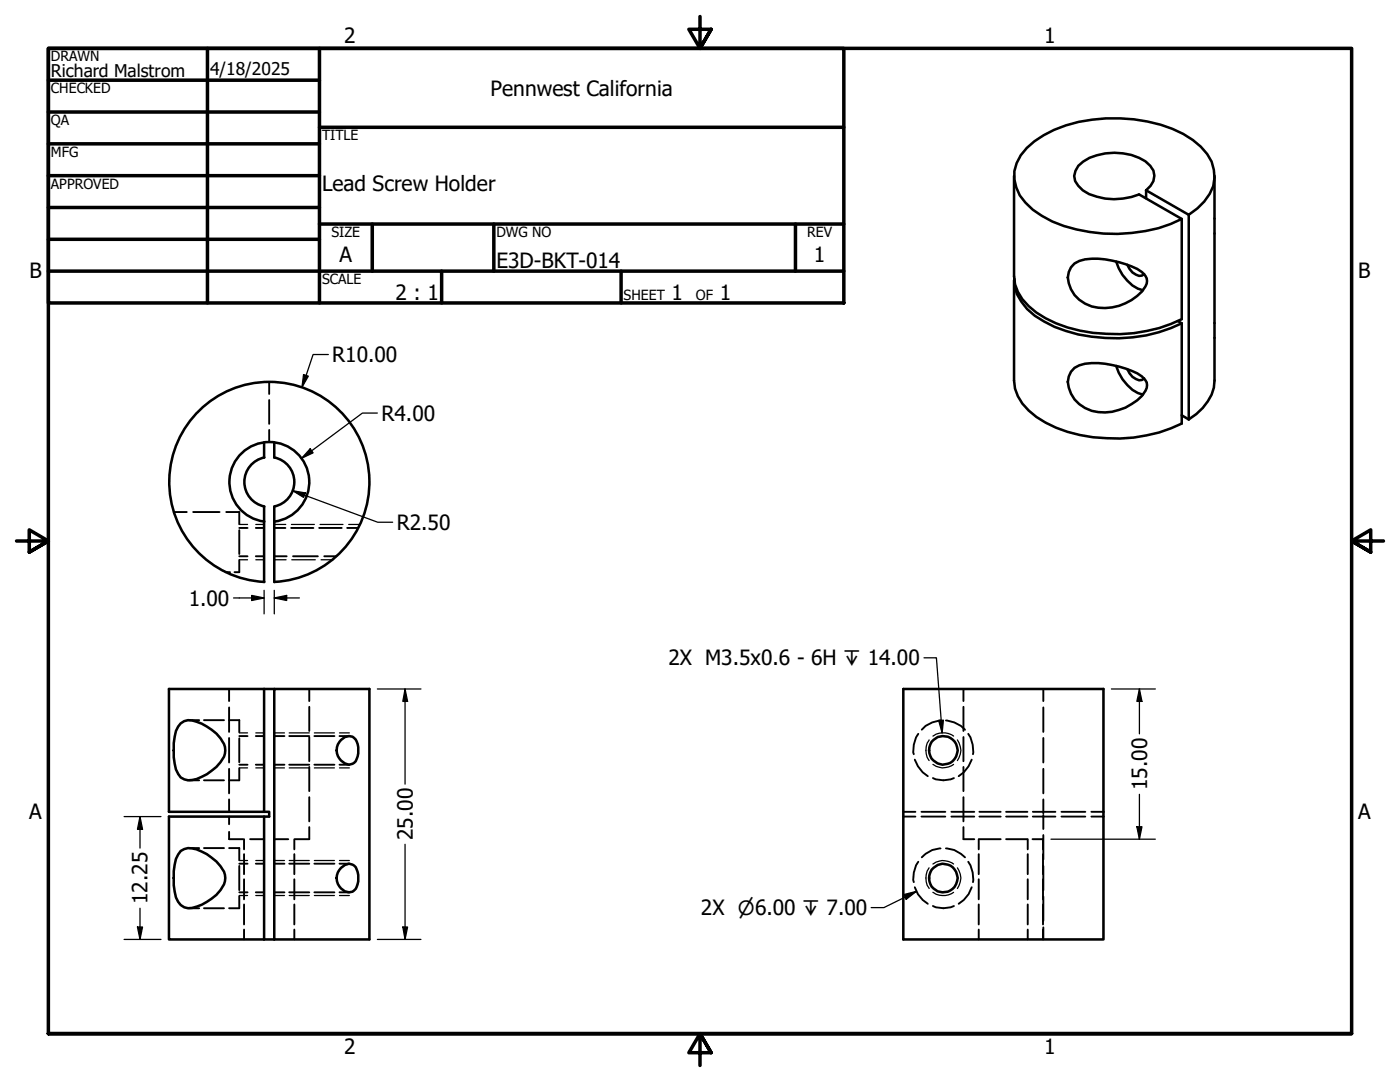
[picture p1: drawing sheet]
<svg xmlns="http://www.w3.org/2000/svg" width="279mm" height="216mm" viewBox="0 0 279 216" stroke-linecap="round" stroke-linejoin="round" font-family="sans-serif">
<!-- layer: Hidden (ANSI) -->
<g fill="none" stroke="#000" stroke-width=".38">
<path d="M53.7 76.2v2.4M53.7 79.8v4.8M53.7 85.8v2.4M34.7 102.2h2.6M38.5 102.2h5.3M45 114.2h.9M45.1 102.2h2.7v2.4M47.8 105.8v4.8M47.8 111.8v2.4h-1M47.8 111h1.6M47.8 105.3h1.6M51.1 111h1.6"/>
<path d="M51.1 105.3h1.6M54.7 111h2.5M54.7 105.3h2.3M58.1 105.3h4.4M58.5 111h4.9M63.7 105.3h4.5M64.7 111h2.5M69.3 105.3h2.2M45.7 137.5v2.4M61.7 137.5v2.4M192.3 137.5v2.4M208.2 137.5v2.4"/>
<path d="M37.7 143.7h2.1M37.7 155.7h2.1M40.7 143.7h4M40.7 155.7h4M45.7 143.7h2.1v2.4M45.7 141.2v4.8M45.7 147.3v4.8M45.7 153.4v4.9M45.7 159.5v2.5M47.8 152.6h1.6M47.8 146.9h1.6M47.8 147.3v4.8"/>
<path d="M47.8 153.3v2.4h-2.1M51.1 152.6h1.6M51.1 146.9h1.6M54.7 152.6h2.1M54.7 146.9h2.1M57.7 152.6h4M57.7 146.9h4M61.7 141v4.9M61.7 147.1v4.8M61.7 153v4.9M61.7 159.1v4.8M62.7 152.6h4"/>
<path d="M62.7 146.9h4M67.8 152.6h1.9M67.8 146.9h1.9M182.6 151.6l.6 1.3 .9 1.2 1.1 .8M183.3 146.4a5.5 5.5 0 0 0-.9 4.1M186.2 155.3a5.2 5.2 0 0 0 4.2 0M187.7 143.8a5.6 5.6 0 0 0-3.7 1.8M188.8 143.8a5.9 5.9 0 0 1 3.8 1.8M192.3 141v4.9M192.3 147.1v4.8M192.3 153v4.9M192.3 159.1v4.8"/>
<path d="M193.2 146.4a6 6 0 0 1 1 4.1M193.9 151.6l-.6 1.3-1 1.2-1 .8M208.2 141.2v4.8M208.2 147.3v4.8M208.2 153.4v4.9M208.2 159.5v2.8M37.7 169.2h2.1M40.7 169.2h4M45.7 169.2h2.1v2.4M45.7 166v1.4h2.8M45.7 162.9v1.6M47.8 178.1h1.6"/>
<path d="M47.8 172.3h1.6M47.8 172.8v4.8M47.8 178.8v2.4h-2.1M48.7 167.4v2.1M48.7 170.4v4M48.7 175.5v4M49.9 167.4h2.8M51.1 178.1h1.6M51.1 172.3h1.6M54.7 178.1h2.1M54.7 172.3h2.1M54.7 167.4h2.8"/>
<path d="M57.7 178.1h4M57.7 172.3h4M58.7 167.4v2.1M58.7 170.4v4M58.7 175.5v4M61.7 165v2.4h-2.8M62.7 178.1h4M62.7 172.3h4M67.8 178.1h1.9M67.8 172.3h1.9M180.3 162.9h2.4M180.3 162h2.4"/>
<path d="M182.6 177l.6 1.4 .9 1.2 1.1 .7M183.3 172a5.5 5.5 0 0 0-.9 4M183.9 162.9h4.8M183.9 162h4.8M187.7 169.3a5.1 5.1 0 0 0-3.7 1.8M188.8 169.3a5.3 5.3 0 0 1 3.8 1.8M189.9 162.9h4.5M189.9 162h4.5M192.3 165v2.4h2.1M193.2 172a6 6 0 0 1 1 4M193.9 177l-.6 1.4-1 1.2-1 .7M195.3 167.4v2.1"/>
<path d="M195.3 170.4v4M195.3 175.5v4M195.5 167.4h4.2M195.5 162.9h4.2M195.5 162h4.2M200.8 167.4h4.2M200.8 162.9h4.2M200.8 162h4.2M205.1 167.4v2.1M205.1 170.4v4M205.1 175.5v4M206.1 167.4h2.1v2.1"/>
<path d="M206.1 162.9h4.5M206.1 162h4.5M208.2 170.4v4M208.2 175.5v4M208.2 162.6v2.8M208.2 166.6v4.9M208.2 172.8v4.9M208.2 178.9v4.9M211.8 162.9h4.8M211.8 162h4.8M217.8 162.9h2.4M217.8 162h2.4"/>
<path d="M37.7 181.2h2.1M40.7 181.2h4M48.7 180.5v4M48.7 185.5v2M58.7 180.5v4M58.7 185.5v2M186.2 180.8a5.2 5.2 0 0 0 4.2 0M195.3 180.5v4M195.3 185.5v2M205.1 180.5v4M205.1 185.5v2M208.2 180.5v4"/>
<path d="M208.2 185.5v2M208.2 185v2.5"/>
</g>
<!-- layer: Hidden Narrow (ANSI) -->
<g fill="none" stroke="#000" stroke-width=".25">
<path d="M47.8 111.7h1.6M47.8 104.6h1.6M51.1 111.7h1.6M51.1 104.6h1.6M54.7 111.7h2.4M54.7 104.6h2.3M58.2 104.6h4.5M58.2 111.7h4.7M63.9 104.6h4.6M64.1 111.7h2.3M69.6 104.6h2.3M47.8 153.2h1.6"/>
<path d="M47.8 146.2h1.6M51.1 153.2h1.6M51.1 146.2h1.6M54.7 153.2h2.1M54.7 146.2h2.1M57.7 153.2h4M57.7 146.2h4M62.7 153.2h4M62.7 146.2h4M67.8 153.2h1.9M67.8 146.2h1.9M185.4 147.6a3.6 3.6 0 0 0 0 4.2"/>
<path d="M186.2 152.5a3.4 3.4 0 0 0 4.1 0M186.2 146.9a3.6 3.6 0 0 1 4.1 0M191.1 147.6a3.4 3.4 0 0 1 0 4.2M47.8 178.7h1.6M47.8 171.7h1.6M51.1 178.7h1.6M51.1 171.7h1.6M54.7 178.7h2.1M54.7 171.7h2.1M57.7 178.7h4M57.7 171.7h4M62.7 178.7h4"/>
<path d="M62.7 171.7h4M67.8 178.7h1.9M67.8 171.7h1.9M185.4 173.2a3.7 3.7 0 0 0 0 4.1M186.2 178.1a3.6 3.6 0 0 0 4.1 0M186.2 172.4a3.4 3.4 0 0 1 4.1 0M191.1 173.2a3.4 3.4 0 0 1 0 4.1"/>
</g>
<!-- layer: Visible (ANSI) -->
<g fill="none" stroke="#000" stroke-width=".51">
<path d="M202.4 35.1v20a8.4 8.4 0 0 0 2.9 6 22.9 22.9 0 0 0 12.8 5.3 31.2 31.2 0 0 0 17.7-2.7v-20l-8.5-4.9a12.5 12.5 0 0 1-11.2-.8l-.9-.9a2.84 2.84 0 0 1 0-4 11.1 11.1 0 0 1 10.6-2.2 6.4 6.4 0 0 1 4.4 3.1 3.4 3.4 0 0 1-1.5 4M228.7 38v1.6M228.7 38l8.5 4.9M242.4 35.1v40.8a9.7 9.7 0 0 1-5.2 7.8M202.4 55.9v20a8.4 8.4 0 0 0 2.9 6 22.9 22.9 0 0 0 12.8 5.3 31.2 31.2 0 0 0 17.7-2.7v-20M202.4 55.6a7.8 7.8 0 0 0 2.6 6.1 22.4 22.4 0 0 0 12.9 5.5 31.4 31.4 0 0 0 17.9-2.7M214.4 52.6a8.4 8.4 0 0 1 6.1-.8 18 18 0 0 1 7.4 2.5 2.05 2.05 0 0 1 .7 2.9 9.7 9.7 0 0 1-12.1 3.4 6.3 6.3 0 0 1-3.4-5.2l.2-1.1 .4-1zM222.8 52.2a8.3 8.3 0 0 0 5.3 5.7M225 52.8a3.4 3.4 0 0 0 2.3 2.3l.6-.1 .4-.3M237.2 42.9a11.5 11.5 0 0 0 4.9-5.8 7.9 7.9 0 0 0-2.5-7.8 23 23 0 0 0-13.3-5.5 28.3 28.3 0 0 0-19.9 4.4 9.4 9.4 0 0 0-4 6 8.5 8.5 0 0 0 3.7 7.6 25.6 25.6 0 0 0 14.1 4.8 30.8 30.8 0 0 0 15.6-2.9M237.2 42.9v40.8M214.4 73.4a8.4 8.4 0 0 1 6.1-.8 18 18 0 0 1 7.4 2.5 2.01 2.01 0 0 1 .7 2.9 10.1 10.1 0 0 1-10.7 4 6.5 6.5 0 0 1-4.8-5.8l.2-1.1 .4-.9z"/>
<path d="M222.8 73a8.3 8.3 0 0 0 5.3 5.7M225 73.7a3.4 3.4 0 0 0 2.3 2.2l.6-.1 .4-.3M235.1 64.1l.7 .4M52.7 88.3v3M52.8 91.3a5 5 0 0 0-4 4.9 5 5 0 0 0 4 4.9M54.7 88.3l.1 3a5 5 0 0 1 3.9 4.9 5 5 0 0 1-4 4.9M235.8 82.9l1.4 .8M52.7 101.1v15M52.8 116.1a20 20 0 0 1-16.2-30.2 20 20 0 0 1 34.3 0 20 20 0 0 1-16.2 30.2M52.8 104.1a8 8 0 0 1-5.8-12.2 8 8 0 0 1 13.5 0 8 8 0 0 1-5.8 12.2M54.7 101.1v15M52.7 137.5v24.5"/>
<path d="M54.7 137.5h-21v24.5h20v.9h-20v24.6h19M180.3 137.5h39.9v50h-39.9zM36.1 144.3a2.85 2.85 0 0 1 3.1-.3 9.2 9.2 0 0 1 5.7 5 3.4 3.4 0 0 1-.9 3.1 9.3 9.3 0 0 1-6.5 3.6 2.65 2.65 0 0 1-2.4-2.2 16.8 16.8 0 0 1 0-7.6zM68.1 147.6a1.8 1.8 0 0 1 1.9-.7 1.8 1.8 0 0 1 1.4 1.6l.1 .6a3.8 3.8 0 0 1-.8 3.1 1.78 1.78 0 0 1-2.6-.4 2.84 2.84 0 0 1 0-4.2zM36.1 169.8a3.6 3.6 0 0 1 4.2 .1 8.3 8.3 0 0 1 4.6 4.7 3.5 3.5 0 0 1-.9 3 9.9 9.9 0 0 1-6.5 3.6 2.86 2.86 0 0 1-2.4-2.1 16.8 16.8 0 0 1 0-7.7zM52.7 162.9v24.6M68.1 173.2a1.8 1.8 0 0 1 1.9-.8 1.8 1.8 0 0 1 1.4 1.6 3.7 3.7 0 0 1-1 3.9 2.68 2.68 0 0 1-3.2-2.7 2.84 2.84 0 0 1 .9-2zM52.7 187.5h21v-50h-19v50"/>
<circle cx="188.3" cy="149.7" r="2.85"/>
<circle cx="188.3" cy="175.2" r="2.85"/>
</g>
<!-- layer: Border (ANSI) -->
<g fill="none" stroke="#000" stroke-width=".7">
<path d="M9.7 9.7h158.7v50.8h-158.7zM9.7 16h54.1M41.4 9.7v50.8M63.8 9.7v50.8M139.7 3.3v6.4l-2.2-3.9h4.4l-2.2 3.9 2.2-3.9M9.7 22.4h54.1M9.7 28.7h54.1M9.7 35.1h54.1M63.8 25.4h104.6M9.7 41.4h54.1M9.7 47.8h54.1M9.7 54.1h158.7"/>
<path d="M63.8 44.7h104.6M74.3 44.7v9.4M88.1 54.1v6.4M98.6 44.7v9.4M124 54.1v6.4M158.7 44.7v9.4M3.3 107.9h6.4l-3.9-2.2v4.5l3.9-2.3-3.9 2.3M276.1 107.9h-6.4l3.9-2.2v4.5l-3.9-2.3 3.9 2.3M9.7 206.2v-196.5h260v196.5h-260h260M141.9 210.1l-2.2-3.9 2.2 3.9h-4.4l2.2-3.9v6.4"/>
</g>
<!-- layer: Symbol (ANSI) -->
<path d="M184.4 131.3h2.5l1.1 14.9M187.3 143.8l1-.1-.3 2.5zM180.4 178.5l2.5-.6-2.1 1.6zM182.9 177.9l-6.5 3.2h-2.5" fill="none" stroke="#000" stroke-width=".25"/>
<path d="M187.3 143.8l1-.1-.3 2.5zM180.4 178.5l2.5-.6-2.1 1.6z" fill="#000"/>
<!-- layer: Dimension (ANSI) -->
<g fill="none" stroke="#000" stroke-width=".25">
<path d="M60.6 74.7l.9 .4-1.2 2.2zM65.5 70.7h-3l-2.2 6.6M58.4 97.9l2.6 .5-.4 .9zM58.4 97.9l17 6.3h3M61.9 89.5l.6 .9-2.3 1zM75.3 82.4h-3l-12.1 9M46.6 119.3h6.1M50.2 118.8l2.5 .5-2.5 .5zM52.7 117.8v4.7M54.7 119.3l2.5-.5v1zM54.7 119.3h5.1M54.7 117.8v4.7"/>
<path d="M75.3 137.5h8.7M80.8 137.5l.5 2.5h-.9zM80.8 137.5v19M221.8 137.5h8.8M227.4 137.5l.5 2.5h-1zM227.4 137.5v8.9M227.4 158.5v8.9M24.8 162.9h7.3M27.9 162.9l.5 2.6h-1zM27.9 162.9v6.3M80.8 168.5v19M209.7 167.4h20.9"/>
<path d="M226.9 165h1l-.5 2.4zM24.8 187.5h7.3M27.4 185h1l-.5 2.5zM27.9 181.2v6.3M75.3 187.5h8.7M80.4 185h.9l-.5 2.5z"/>
</g>
<path d="M60.6 74.7l.9 .4-1.2 2.2zM58.4 97.9l2.6 .5-.4 .9zM61.9 89.5l.6 .9-2.3 1zM50.2 118.8l2.5 .5-2.5 .5zM54.7 119.3l2.5-.5v1zM80.8 137.5l.5 2.5h-.9zM227.4 137.5l.5 2.5h-1zM27.9 162.9l.5 2.6h-1zM226.9 165h1l-.5 2.4zM27.4 185h1l-.5 2.5zM80.4 185h.9l-.5 2.5z" fill="#000"/>
<g font-size="4.2">
<text x="68.7" y="8.6">2</text>
<text x="208.4" y="8.6">1</text>
<text x="97.9" y="19.1">Pennwest California</text>
<text x="64.3" y="38.2">Lead Screw Holder</text>
<text x="67.8" y="52.2">A</text>
<text x="99.1" y="53.5">E3D-BKT-014</text>
<text x="162.4" y="52.2">1</text>
<text x="5.9" y="55.5">B</text>
<text x="78.9" y="59.9">2 : 1</text>
<text x="134" y="59.9">1</text>
<text x="143.6" y="59.9">1</text>
<text x="271.1" y="55.5">B</text>
<text x="66.3" y="72.3">R10.00</text>
<text x="76.1" y="83.9">R4.00</text>
<text x="79.2" y="105.7">R2.50</text>
<text x="37.7" y="120.8">1.00</text>
<text x="133.4" y="132.8">2X M3.5x0.6 - 6H ↧ 14.00</text>
<text x="228.9" y="157.7" transform="rotate(-90 228.9 157.7)">15.00</text>
<text x="5.8" y="163.4">A</text>
<text x="82.4" y="167.7" transform="rotate(-90 82.4 167.7)">25.00</text>
<text x="271" y="163.4">A</text>
<text x="29.5" y="180.4" transform="rotate(-90 29.5 180.4)">12.25</text>
<text x="139.9" y="182.6">2X ⌀6.00 ↧ 7.00</text>
<text x="68.7" y="210.3">2</text>
<text x="208.4" y="210.3">1</text>
</g>
<g font-size="3.5">
<text x="10.2" y="15.4">Richard Malstrom</text>
<text x="41.9" y="14.9">4/18/2025</text>
</g>
<g font-size="2.8">
<text x="10.2" y="12.2">DRAWN</text>
<text x="10.2" y="18.6">CHECKED</text>
<text x="10.2" y="25">QA</text>
<text x="64.3" y="27.9">TITLE</text>
<text x="10.2" y="31.3">MFG</text>
<text x="10.2" y="37.7">APPROVED</text>
<text x="66.2" y="47.3">SIZE</text>
<text x="99.1" y="47.3">DWG NO</text>
<text x="161.1" y="47.2">REV</text>
<text x="64.3" y="56.7">SCALE</text>
<text x="124.5" y="59.9">SHEET</text>
<text x="138.9" y="59.9">OF</text>
</g>
</svg>
